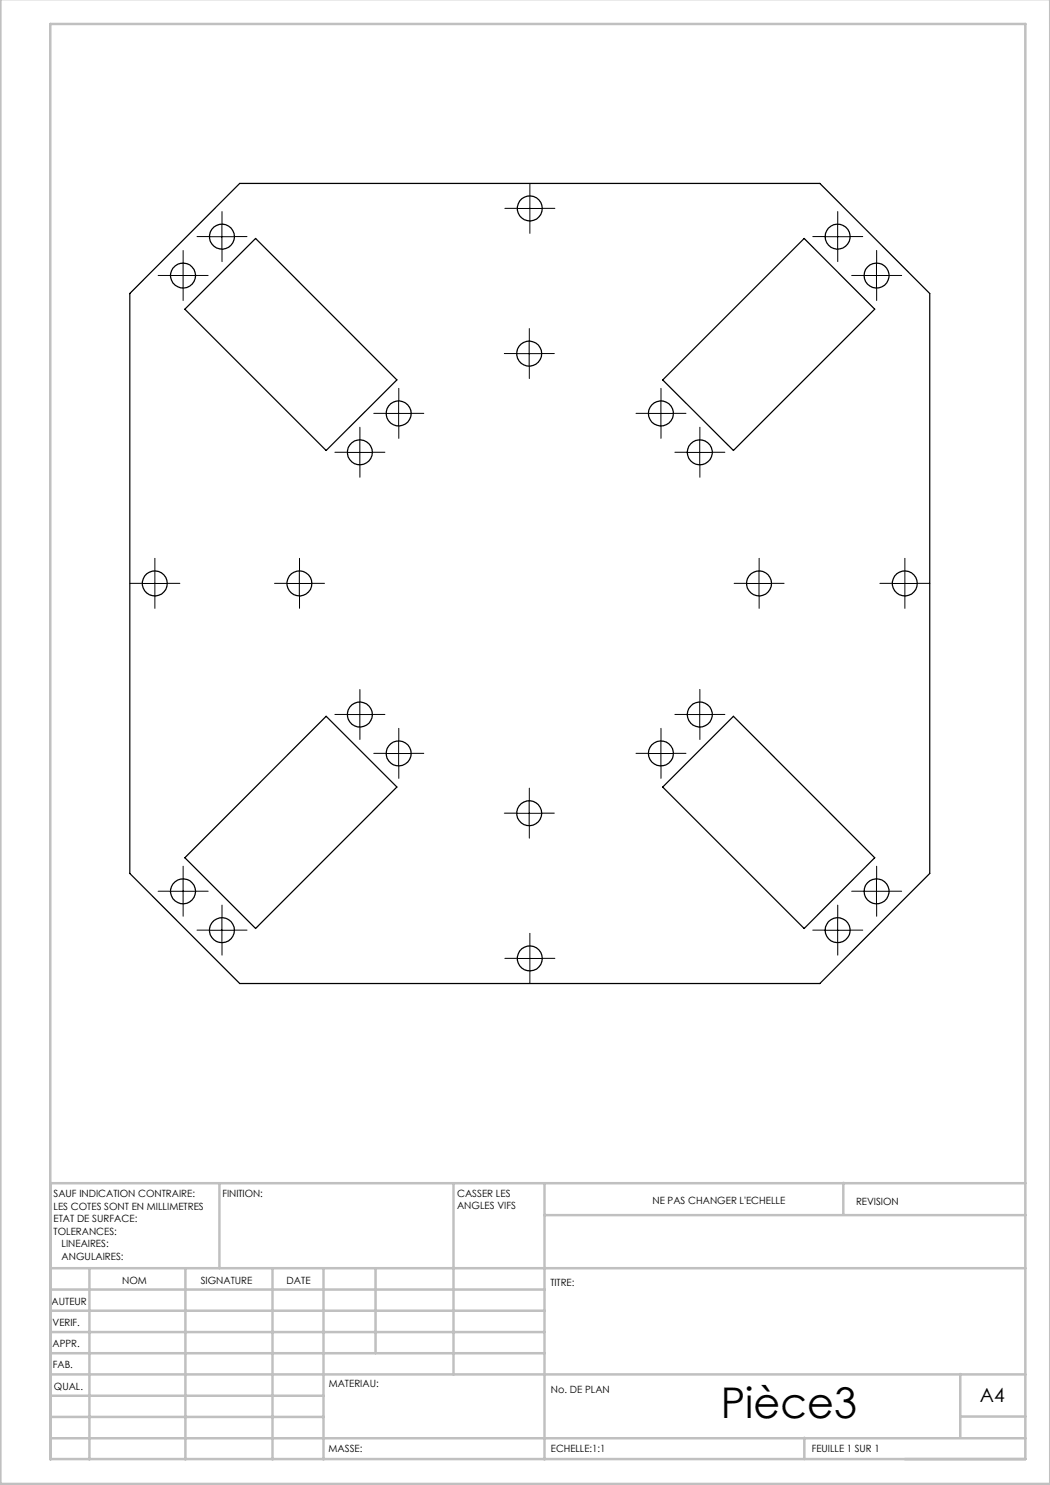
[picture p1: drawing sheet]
<svg xmlns="http://www.w3.org/2000/svg" width="210mm" height="297mm" viewBox="0 0 210 297" stroke-linecap="round" stroke-linejoin="round" font-family="sans-serif">
<g fill="none" stroke="#000" stroke-width=".2" stroke-dasharray="30.5 1.3 1.3 1.3">
<path d="M106 39.2v-2.5M34.1 55.1h-2.5M36.6 52.6v-2.5M36.6 57.6v2.5M39.1 55.1h2.5M41.9 47.3h-2.5M44.4 44.8v-2.5M44.4 49.8v2.5M46.9 47.3h2.5M103.5 41.7h-2.5M106 44.2v2.5M108.5 41.7h2.5"/>
<path d="M165.1 47.3h-2.5M167.6 44.8v-2.5M167.6 49.8v2.5M170.1 47.3h2.5M172.8 55.1h-2.5M175.3 52.6v-2.5M175.3 57.6v2.5M177.8 55.1h2.5M103.4 70.7h-2.5M105.9 68.2v-2.5M105.9 73.2v2.5M108.4 70.7h2.5"/>
<path d="M69.5 90.4h-2.5M72 87.9v-2.5M72 92.9v2.5M74.5 90.4h2.5M77.3 82.7h-2.5M79.8 80.2v-2.5M79.8 85.2v2.5M82.3 82.7h2.5M129.7 82.7h-2.5M132.2 80.2v-2.5M132.2 85.2v2.5M134.7 82.7h2.5"/>
<path d="M137.5 90.4h-2.5M140 87.9v-2.5M140 92.9v2.5M142.5 90.4h2.5M28.5 116.7h-2.5M31 114.2v-2.5M31 119.2v2.5M33.5 116.7h2.5M57.4 116.7h-2.5M59.9 114.2v-2.5M59.9 119.2v2.5M62.4 116.7h2.5"/>
<path d="M149.3 116.7h-2.5M151.8 114.2v-2.5M151.8 119.2v2.5M154.3 116.7h2.5M178.5 116.7h-2.5M181 114.2v-2.5M181 119.2v2.5M183.5 116.7h2.5M69.5 142.9h-2.5M72 140.4v-2.5M72 145.4v2.5M74.5 142.9h2.5"/>
<path d="M77.3 150.7h-2.5M79.8 148.2v-2.5M79.8 153.2v2.5M82.3 150.7h2.5M129.7 150.7h-2.5M132.2 148.2v-2.5M132.2 153.2v2.5M134.7 150.7h2.5M137.5 142.9h-2.5M140 140.4v-2.5M140 145.4v2.5M142.5 142.9h2.5"/>
<path d="M34.1 178.2h-2.5M36.6 175.7v-2.5M39.1 178.2h2.5M103.4 162.6h-2.5M105.9 160.1v-2.5M105.9 165.1v2.5M108.4 162.6h2.5M172.8 178.2h-2.5M175.3 175.7v-2.5M177.8 178.2h2.5M36.6 180.7v2.5M41.9 186h-2.5"/>
<path d="M44.4 183.5v-2.5M44.4 188.5v2.5M46.9 186h2.5M103.5 191.7h-2.5M106 189.2v-2.5M106 194.2v2.5M108.5 191.7h2.5M165.1 186h-2.5M167.6 183.5v-2.5M167.6 188.5v2.5M170.1 186h2.5M175.3 180.7v2.5"/>
</g>
<g fill="none" stroke="#000" stroke-width=".2">
<path d="M106 39.2v5M34.1 55.1h5M36.6 52.6v5M41.9 47.3h5M44.4 44.8v5M103.5 41.7h4.9M165 47.3h5M167.5 44.8v5M172.8 55.1h5M175.3 52.6v5M103.3 70.7h5M105.8 68.2v5"/>
<path d="M69.5 90.5h5M72 88v5M77.2 82.7h5M79.7 80.2v5M129.7 82.7h5M132.2 80.2v5M137.4 90.5h5.1M139.9 88v5M28.5 116.7h4.9M31 114.2v5M57.4 116.7h5M59.9 114.2v5"/>
<path d="M149.3 116.7h5M151.8 114.2v5M178.5 116.7h4.9M181 114.2v5M69.5 142.9h5M72 140.4v5M77.2 150.7h5M79.7 148.2v5M129.7 150.7h5M132.2 148.2v5M137.4 142.9h5.1M139.9 140.4v5"/>
<path d="M34.1 178.3h5M36.6 175.8v5M103.3 162.7h5M105.8 160.2v5M172.8 178.3h5M175.3 175.8v5M41.9 186.1h5M44.4 183.5v5.1M103.5 191.7h4.9M106 189.2v5M165 186.1h5M167.5 183.5v5.1"/>
</g>
<g fill="none" stroke="#c0c0c0" stroke-width=".5">
<path d="M.1 -.1v296.9h209.9v-296.9M10.1 4.8h195v287h-195zM43.9 236.6v17M90.7 236.6v38.3M108.9 236.6v55.3M168.7 236.6v6.3M205.1 236.6h-195v55.3M10.1 253.6h195M10.1 257.9h98.8M17.9 253.6v38.3M37.1 253.6v38.3M54.5 253.6v38.3"/>
<path d="M64.7 253.6v38.3M75.1 253.6v17M108.9 243h96.2M10.1 270.6h98.8M10.1 266.4h98.8M10.1 262.1h98.8M10.1 279.1h54.6M10.1 274.9h195M192.1 274.8v12.7M10.1 287.7h195M10.1 283.4h54.6M160.9 287.5v4.3"/>
<path d="M192.1 283.3h13"/>
</g>
<g fill="none" stroke="#000" stroke-width=".25">
<path d="M47.9 36.7h116.1l21.9 22v116l-21.9 22h-116.1l-21.9-22v-116zM51.1 47.7l28.3 28.3-14.2 14.1-28.2-28.3zM160.8 47.7l14.1 14.1-28.2 28.3-14.2-14.1zM65.2 143.3l14.2 14.1-28.3 28.3-14.1-14.1zM132.5 157.4l14.2-14.1 28.2 28.3-14.1 14.1z"/>
<circle cx="36.6" cy="55.1" r="2.5"/>
<circle cx="44.4" cy="47.3" r="2.49"/>
<circle cx="106" cy="41.7" r="2.49"/>
<circle cx="167.5" cy="47.3" r="2.49"/>
<circle cx="175.3" cy="55.1" r="2.5"/>
<circle cx="105.8" cy="70.7" r="2.5"/>
<circle cx="72" cy="90.5" r="2.5"/>
<circle cx="79.7" cy="82.7" r="2.5"/>
<circle cx="132.2" cy="82.7" r="2.5"/>
<circle cx="139.9" cy="90.5" r="2.5"/>
<circle cx="31" cy="116.7" r="2.49"/>
<circle cx="59.9" cy="116.7" r="2.49"/>
<circle cx="151.8" cy="116.7" r="2.49"/>
<circle cx="181" cy="116.7" r="2.49"/>
<circle cx="72" cy="142.9" r="2.5"/>
<circle cx="79.7" cy="150.7" r="2.5"/>
<circle cx="132.2" cy="150.7" r="2.5"/>
<circle cx="139.9" cy="142.9" r="2.5"/>
<circle cx="36.6" cy="178.3" r="2.49"/>
<circle cx="105.8" cy="162.7" r="2.49"/>
<circle cx="175.3" cy="178.3" r="2.49"/>
<circle cx="44.4" cy="186" r="2.5"/>
<circle cx="106" cy="191.7" r="2.49"/>
<circle cx="167.5" cy="186" r="2.5"/>
</g>
<text font-size="8.5" x="144.2" y="283.5">Pièce3</text>
<text font-size="3.9" x="196" y="280.4">A4</text>
<g font-size="2">
<text x="10.7" y="239.5">SAUF INDICATION CONTRAIRE:</text>
<text x="44.5" y="239.5">FINITION:</text>
<text x="91.4" y="239.4">CASSER LES</text>
<text x="10.7" y="242">LES COTES SONT EN MILLIMETRES</text>
<text x="10.7" y="244.5">ETAT DE SURFACE:</text>
<text x="91.4" y="241.9">ANGLES VIFS</text>
<text x="130.5" y="240.8">NE PAS CHANGER L'ECHELLE</text>
<text x="171.2" y="241">REVISION</text>
<text x="10.7" y="247">TOLERANCES:</text>
<text x="12.3" y="249.5">LINEAIRES:</text>
<text x="12.3" y="252">ANGULAIRES:</text>
<text x="24.4" y="256.9">NOM</text>
<text x="40.1" y="256.8">SIGNATURE</text>
<text x="57.3" y="256.8">DATE</text>
<text x="110.1" y="257.1">TITRE:</text>
<text x="10.3" y="260.9">AUTEUR</text>
<text x="10.5" y="269.3">APPR.</text>
<text x="10.5" y="265.2">VERIF.</text>
<text x="10.6" y="273.6">FAB.</text>
<text x="10.8" y="278">QUAL.</text>
<text x="65.8" y="277.4">MATERIAU:</text>
<text x="110.2" y="278.5">No. DE PLAN</text>
<text x="65.7" y="290.4">MASSE:</text>
<text x="110.2" y="290.5">ECHELLE:1:1</text>
<text x="162.4" y="290.4">FEUILLE 1 SUR 1</text>
</g>
</svg>
